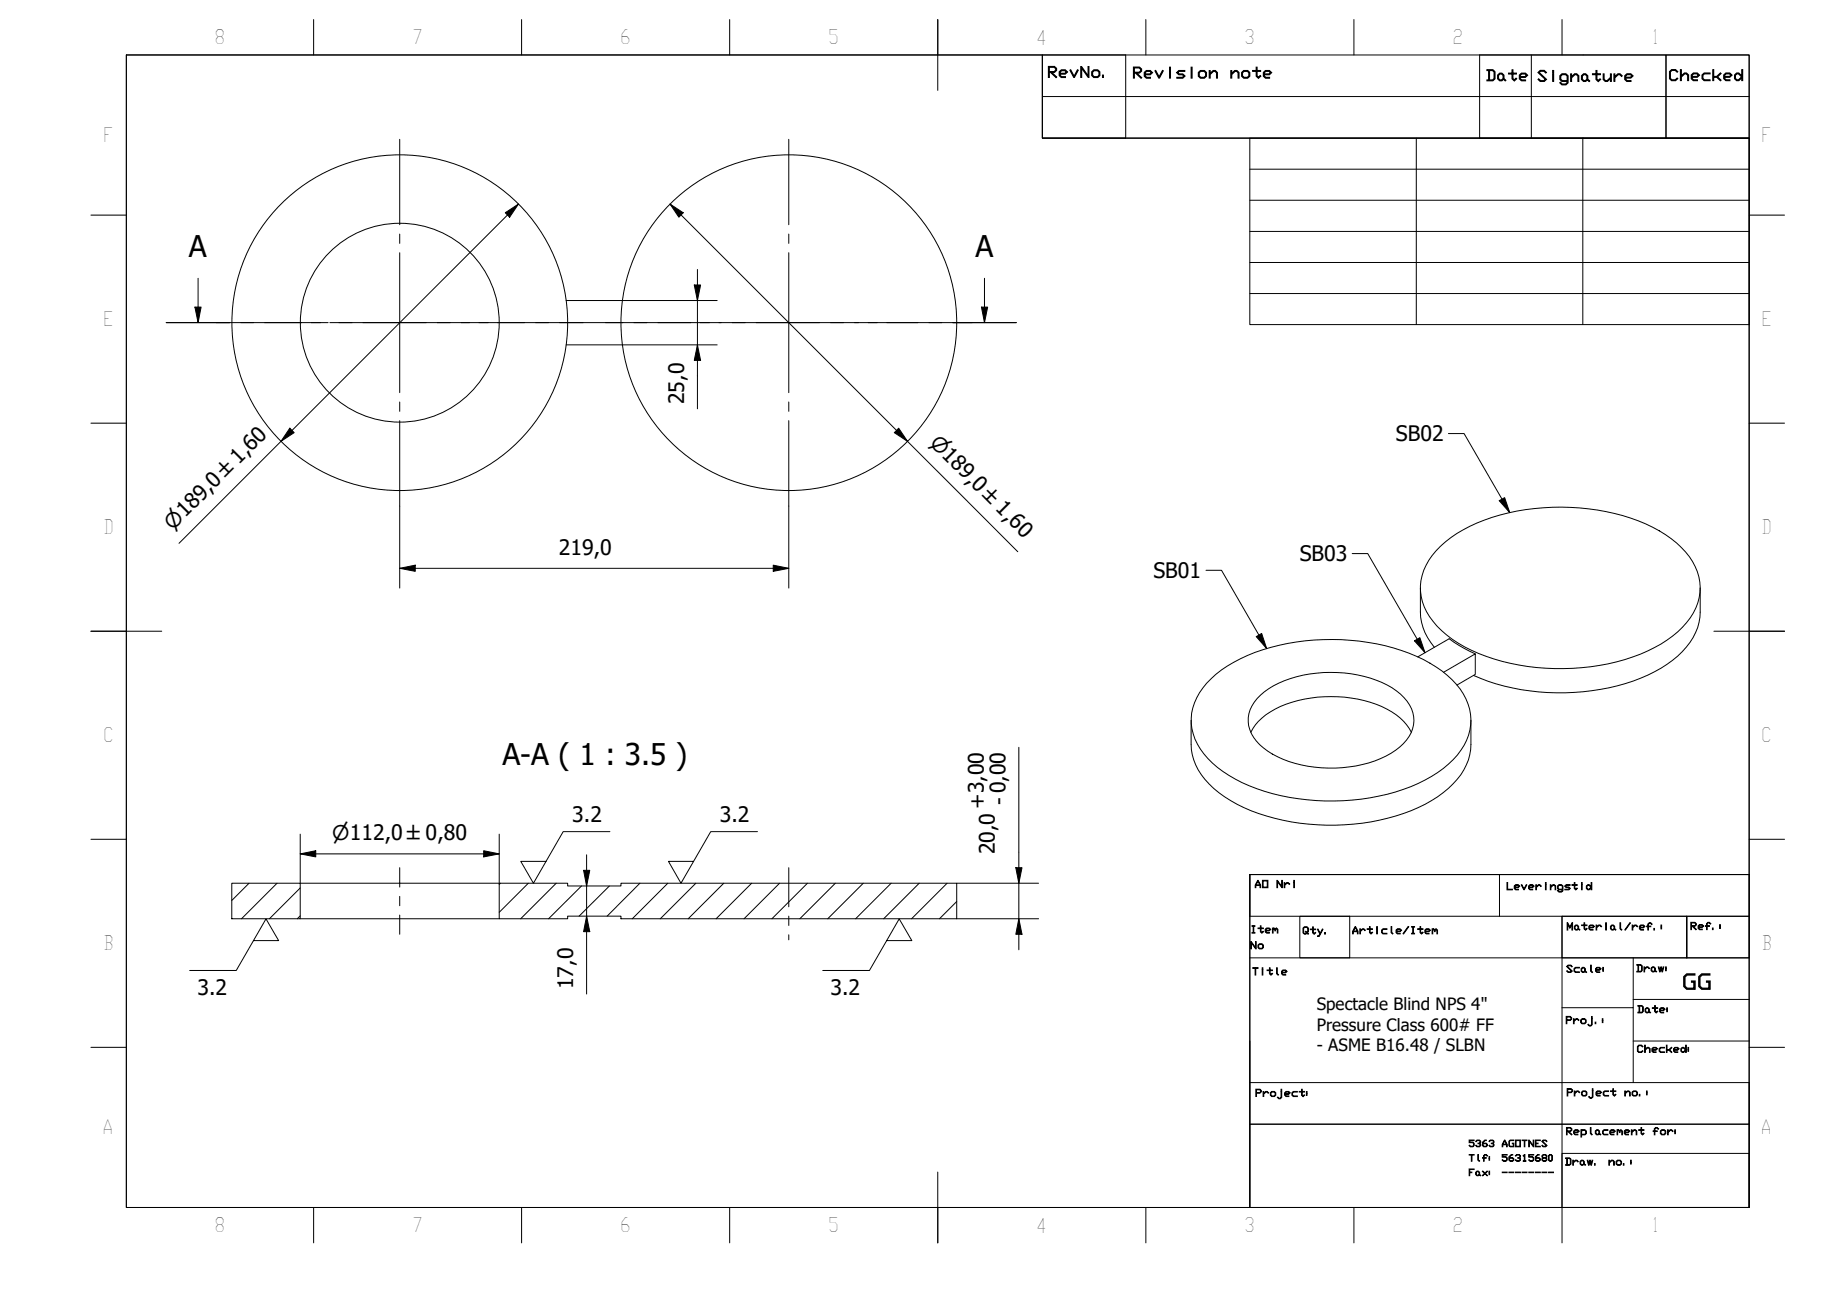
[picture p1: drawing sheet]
<svg xmlns="http://www.w3.org/2000/svg" width="297mm" height="210mm" viewBox="0 0 297 210" stroke-linecap="round" stroke-linejoin="round" font-family="sans-serif">
<!-- layer: Hatch (ISO) -->
<g fill="none" stroke="#000" stroke-width=".16">
<path d="M40 142.1l-2.7 2.7M44.6 142.1l-5.8 5.7M48.3 147.3l-.5 .5M48.3 142.8l-5 5M80.5 142.1l-.2 .2M85 142.1l-4.7 4.6M89.5 142.1l-5.8 5.7M93.5 142.5l-5.3 5.3M98 142.5l-4.9 4.9M102.9 142.1l-5.3 5.3M107.4 142.1l-5.7 5.7M111.9 142.1l-5.7 5.7"/>
<path d="M116.4 142.1l-5.7 5.7M120.9 142.1l-5.7 5.7M125.4 142.1l-5.7 5.7M129.9 142.1l-5.8 5.7M134.3 142.1l-5.7 5.7M138.8 142.1l-5.7 5.7M143.3 142.1l-5.7 5.7M147.8 142.1l-5.7 5.7M152.3 142.1l-5.7 5.7M153.9 145l-2.8 2.8"/>
</g>
<!-- layer: Visible (ISO) -->
<g fill="none" stroke="#000" stroke-width=".16">
<path d="M91 55.5h9.1M91 48.3h9.1M228.4 94.6v3.9a8.8 8.8 0 0 0 2.3 5.6M231.7 87.9a25.3 25.3 0 0 1 13.6-5.9 35.9 35.9 0 0 1 20.5 2.8 13.9 13.9 0 0 1 7.2 7.1 8.4 8.4 0 0 1-2.4 9 24.3 24.3 0 0 1-13.4 6.1 35.2 35.2 0 0 1-21.7-3 13.2 13.2 0 0 1-6.8-7.2 8.7 8.7 0 0 1 3-8.9zM273.4 94.6v3.9a10 10 0 0 1-4.4 7.7 28.1 28.1 0 0 1-14.4 5.1 35.9 35.9 0 0 1-17.6-2.7M191.6 115.9v3.8a9.5 9.5 0 0 0 3.6 7.1 26.3 26.3 0 0 0 13.9 5.6 35.3 35.3 0 0 0 20.1-3 13.9 13.9 0 0 0 7-7.2l.3-1.6 .1-4.7M194.8 109.1a24.1 24.1 0 0 1 12.3-5.6 35.8 35.8 0 0 1 21.8 2.6 15 15 0 0 1 6.9 6.3 8.2 8.2 0 0 1-1.4 9 21.4 21.4 0 0 1-11.3 6.4 36.6 36.6 0 0 1-23.3-1.9 15.6 15.6 0 0 1-7.2-6.2 8.2 8.2 0 0 1 1.5-9.8zM201.2 117.8a10.2 10.2 0 0 1 6.6-4.8 20.8 20.8 0 0 1 16 1.5 8 8 0 0 1 3.2 3.3M202.2 112.3a14.7 14.7 0 0 1 9.5-4 20 20 0 0 1 12.2 2.3 6.6 6.6 0 0 1 3.5 5.3 6.1 6.1 0 0 1-3 4.8 19.9 19.9 0 0 1-15.1 2.3 12.3 12.3 0 0 1-7.7-4.4 4.9 4.9 0 0 1 .6-6.3zM232.2 108.1l5.1-2.9v3.3l-3 1.7M237.3 105.2l-2.7-1.4-1.5-1.1-5.1 3M37.3 142.1h11v5.7h-11z"/>
<path d="M48.3 147.8h32M48.3 142.1h32M80.3 142.1h11v.4h8.6v-.4h54v5.7h-54v-.4h-8.6v.4h-11z"/>
<circle cx="64.3" cy="51.9" r="27"/>
<circle cx="64.3" cy="51.9" r="16"/>
<circle cx="126.9" cy="51.9" r="27"/>
</g>
<!-- layer: Section Line (ISO) -->
<g fill="none" stroke="#000" stroke-width=".16">
<path d="M26.7 51.9h10.3M31.3 49.4h1l-.4 2.5zM31.9 44.8v7.1M38.7 51.9h2.1M42.5 51.9h10.3M54.5 51.9h2.1M58.4 51.9h10.2M70.3 51.9h2.1M74.2 51.9h10.2M86.1 51.9h2.1M90 51.9h10.2M101.9 51.9h2.2"/>
<path d="M105.8 51.9h10.2M117.8 51.9h2.1M121.6 51.9h10.2M133.6 51.9h2.1M137.4 51.9h10.2M149.4 51.9h2.1M153.2 51.9h10.2M157.8 49.4h1l-.5 2.5zM158.3 44.8v7.1"/>
</g>
<path d="M31.3 49.4h1l-.4 2.5zM157.8 49.4h1l-.5 2.5z" fill="#000"/>
<!-- layer: BOXES -->
<g fill="none" stroke="#000" stroke-width=".16">
<path d="M167.6 8.8v6.7h113.7M167.6 15.5v6.7h113.7M167.6 8.8h13.4v13.4h-13.4zM238 8.8h29.9v13.4h-29.9zM246.3 8.8v13.4M267.9 8.8h13.4v13.4h-13.4zM201 140.7h80.3h-80.3v6.7h80.3v-6.7v53.5h-80.3zM201 154.1h80.3M209 147.4h8.1v6.7h-8.1zM241.2 140.7v6.7M251.2 147.4h20.1v6.7v-6.7h10v6.7h-30.1zM251.2 147.4v46.8v-8.7h30.1v8.7"/>
<path d="M262.7 154.1v8h-11.5M201 174.1h80.3v6.7h-80.3v13.4M201 167.4v13.4h80.3v13.4M262.7 162.1v12M262.7 160.8h18.6M262.7 167.4h18.6M201 194.2h80.3"/>
</g>
<!-- layer: BORDER -->
<g fill="none" stroke="#000" stroke-width=".16">
<path d="M20.3 8.8h261v185.4h-261zM50.4 3.1v5.7M83.9 3.1v5.7M117.3 3.1v5.7M150.8 3.1v11.4M184.3 3.1v5.7M217.7 3.1v5.7M251.2 3.1v5.7M14.6 34.6h5.7M281.3 34.6h5.7M14.6 68.1h5.7M281.3 68.1h5.7"/>
<path d="M14.6 101.5h11.4M275.6 101.5h11.4M14.6 135h5.7M281.3 135h5.7M14.6 168.5h5.7M281.3 168.5h5.7M50.4 194.2v5.7M83.9 194.2v5.7M117.3 194.2v5.7M150.8 188.5v11.4M184.3 194.2v5.7M217.7 194.2v5.7"/>
<path d="M251.2 194.2v5.7"/>
</g>
<!-- layer: 0 -->
<path d="M20.3 8.8h147.3v13.4h113.7v30h-80.3v-30h80.3v118.5h-80.3v53.5h-180.7zM201 27.2h80.3M201 32.2h80.3M201 37.2h80.3M227.8 22.2v30M254.6 22.2v30M201 42.2h80.3M201 47.2h80.3" fill="none" stroke="#000" stroke-width=".16"/>
<!-- layer: Center Mark (ISO) -->
<g fill="none" stroke="#000" stroke-width=".16">
<path d="M64.3 22.4v13.7M64.3 37.6v1.6M126.9 22.4v13.7M126.9 37.6v1.6M34.8 51.9h13.7M50 51.9h1.5M53 51.9h22.5M64.3 40.7v22.5M77 51.9h1.5M80 51.9h13.8M97.3 51.9h13.8M112.6 51.9h1.5"/>
<path d="M115.6 51.9h22.5M126.9 40.7v22.5M139.6 51.9h1.5M142.6 51.9h13.8M64.3 64.7v1.5M64.3 67.7v13.7M126.9 64.7v1.5M126.9 67.7v13.7"/>
</g>
<!-- layer: Dimension (ISO) -->
<g fill="none" stroke="#000" stroke-width=".16">
<path d="M81.3 34.2l2.1-1.4-1.4 2.1zM83.4 32.8l-54.6 54.6M107.8 32.8l2.1 1.4-.7 .7zM107.8 32.8l55.9 55.9M100.1 55.5h15.2M100.1 48.3h15.2M111.7 45.8h1l-.5 2.5zM112.2 55.5l.5 2.5h-1zM112.2 43.3v22.5M46.6 68.9l.7 .7-2.1 1.4zM144.5 68.9l1.4 2.1-2.1-1.4zM64.3 91.4l2.5-.5v1z"/>
<path d="M64.3 91.4h62.6M64.3 81.4v13.2M124.4 90.9l2.5 .5-2.5 .5zM126.9 81.4v13.2M48.3 137.3l2.5-.5v1zM48.3 137.3h32M48.3 134.2v7.9M77.8 136.8l2.5 .5-2.5 .5zM80.3 134.2v7.9M93.9 140h.9l-.5 2.5zM94.3 137.5v22.4M163.4 139.6h1l-.5 2.5z"/>
<path d="M163.9 120.2v32.6M94.3 147.4l.5 2.5h-.9zM153.9 142.1h13.1M153.9 147.8h13.1M163.9 147.8l.5 2.5h-1z"/>
</g>
<g fill="#000">
<path d="M81.3 34.2l2.1-1.4-1.4 2.1zM107.8 32.8l2.1 1.4-.7 .7zM111.7 45.8h1l-.5 2.5zM112.2 55.5l.5 2.5h-1zM46.6 68.9l.7 .7-2.1 1.4zM144.5 68.9l1.4 2.1-2.1-1.4zM64.3 91.4l2.5-.5v1zM124.4 90.9l2.5 .5-2.5 .5zM48.3 137.3l2.5-.5v1zM77.8 136.8l2.5 .5-2.5 .5zM93.9 140h.9l-.5 2.5zM163.4 139.6h1l-.5 2.5z"/>
<path d="M94.3 147.4l.5 2.5h-.9zM163.9 147.8l.5 2.5h-1z"/>
</g>
<!-- layer: Centerline (ISO) -->
<path d="M64.3 139.6v3.1M126.9 139.6v6.3M64.3 144.2v1.5M64.3 147.2v3.1M126.9 147.4v1.5M126.9 150.4v.8" fill="none" stroke="#000" stroke-width=".16"/>
<!-- layer: Symbol (ISO) -->
<path d="M232.9 69.7h2.6l7.3 12.8M194 91.7h2.4l7.3 12.6M217.5 89h2.5l9.2 16M241.1 80.5l.9-.5 .8 2.5zM202 102.4l.9-.5 .8 2.4zM227.5 103.1l.8-.5 .9 2.4zM98.1 133.8h-7.5l-4.8 8.3-2-3.6h4M121.8 133.8h-7.5l-4.8 8.3-2-3.6h4M40.8 151.3h4l-2-3.5-4.8 8.3h-7.5M142.6 151.3h4l-2-3.5-4.8 8.3h-7.5" fill="none" stroke="#000" stroke-width=".16"/>
<path d="M241.1 80.5l.9-.5 .8 2.5zM202 102.4l.9-.5 .8 2.4zM227.5 103.1l.8-.5 .9 2.4z" fill="#000"/>
<g font-size="4.8">
<text x="30.4" y="41.3">A</text>
<text x="156.9" y="41.3">A</text>
<text x="80.8" y="123">A-A ( 1 : 3.5 )</text>
</g>
<g font-size="3.4">
<text x="110" y="65" transform="rotate(-90 110 65)">25,0</text>
<text x="224.5" y="71">SB02</text>
<text x="89.9" y="89.3">219,0</text>
<text x="185.5" y="93">SB01</text>
<text x="209" y="90.3">SB03</text>
<text x="158.3" y="130.1" transform="rotate(-90 158.3 130.1)">+3,00</text>
<text x="161.8" y="129.5" transform="rotate(-90 161.8 129.5)">- 0,00</text>
<text x="92" y="132.3">3.2</text>
<text x="115.8" y="132.3">3.2</text>
<text x="160" y="137.4" transform="rotate(-90 160 137.4)">20,0</text>
<text x="31.7" y="160.1">3.2</text>
<text x="92.2" y="159.1" transform="rotate(-90 92.2 159.1)">17,0</text>
<text x="133.6" y="160.1">3.2</text>
<text x="270.5" y="159.1">GG</text>
</g>
<g font-size="3.3">
<text x="149.4" y="71.3" transform="rotate(45 149.4 71.3)">⌀189,0 ±1,60</text>
<text x="27.8" y="85.3" transform="rotate(-45 27.8 85.3)">⌀189,0 ±1,60</text>
<text x="53.4" y="135.2">⌀112,0 ±0,80</text>
</g>
<g font-size="3.2">
<text x="34.5" y="7.1">8</text>
<text x="66.3" y="7.1">7</text>
<text x="99.7" y="7.1">6</text>
<text x="133.2" y="7.1">5</text>
<text x="166.6" y="7.2">4</text>
<text x="200.1" y="7.1">3</text>
<text x="233.6" y="7.1">2</text>
<text x="265.6" y="7.1">1</text>
<text x="16.6" y="22.9">F</text>
<text x="283.3" y="22.9">F</text>
<text x="16.6" y="52.5">E</text>
<text x="283.3" y="52.5">E</text>
<text x="16.6" y="86">D</text>
<text x="283.3" y="86">D</text>
<text x="16.6" y="119.4">C</text>
<text x="283.3" y="119.4">C</text>
<text x="16.6" y="152.9">B</text>
<text x="283.3" y="152.9">B</text>
<text x="16.5" y="182.4">A</text>
<text x="283.2" y="182.4">A</text>
<text x="34.5" y="198.2">8</text>
<text x="66.3" y="198.2">7</text>
<text x="99.7" y="198.2">6</text>
<text x="133.2" y="198.2">5</text>
<text x="166.6" y="198.3">4</text>
<text x="200.1" y="198.2">3</text>
<text x="233.6" y="198.2">2</text>
<text x="265.6" y="198.2">1</text>
</g>
<g font-size="2.7">
<text x="211.8" y="162.5">Spectacle Blind NPS 4&quot;</text>
<text x="211.8" y="165.8">Pressure Class 600# FF</text>
<text x="211.8" y="169.1">- ASME B16.48 / SLBN</text>
</g>
<g font-size="2.4">
<text x="168.4" y="12.4">RevNo.</text>
<text x="182.1" y="12.5">Revision</text>
<text x="197.7" y="12.5">note</text>
<text x="238.9" y="13">Date</text>
<text x="247.1" y="13.1">Signature</text>
<text x="268.3" y="12.9">Checked</text>
</g>
<g font-size="1.6">
<text x="201.7" y="142.8">AO</text>
<text x="205.2" y="142.8">Nri</text>
<text x="242.2" y="143.1">Leveringstid</text>
<text x="251.9" y="149.6">Material/ref.:</text>
<text x="271.8" y="149.5">Ref.:</text>
<text x="201" y="150.1">Item</text>
<text x="201" y="152.6">No</text>
<text x="209.4" y="150.2">Qty.</text>
<text x="217.4" y="150.2">Article/Item</text>
<text x="201.3" y="156.8">Title</text>
<text x="251.8" y="156.4">Scale:</text>
<text x="263.1" y="156.3">Draw:</text>
<text x="251.7" y="164.6">Proj.:</text>
<text x="263.2" y="162.9">Date:</text>
<text x="263.2" y="169.3">Checked:</text>
<text x="201.8" y="176.4">Project:</text>
<text x="251.9" y="176.3">Project</text>
<text x="261.2" y="176.3">no.:</text>
<text x="251.8" y="182.5">Replacement</text>
<text x="265.7" y="182.5">for:</text>
<text x="251.6" y="187.4">Draw.</text>
<text x="258.6" y="187.4">no.:</text>
</g>
<g font-size="1.5">
<text x="236.1" y="184.4">5363</text>
<text x="241.4" y="184.4">AGOTNES</text>
<text x="236.1" y="186.8">Tlf:</text>
<text x="236.1" y="189.1">Fax:</text>
<text x="241.4" y="186.8">56315680</text>
<text x="241.4" y="189.1">--------</text>
</g>
</svg>
